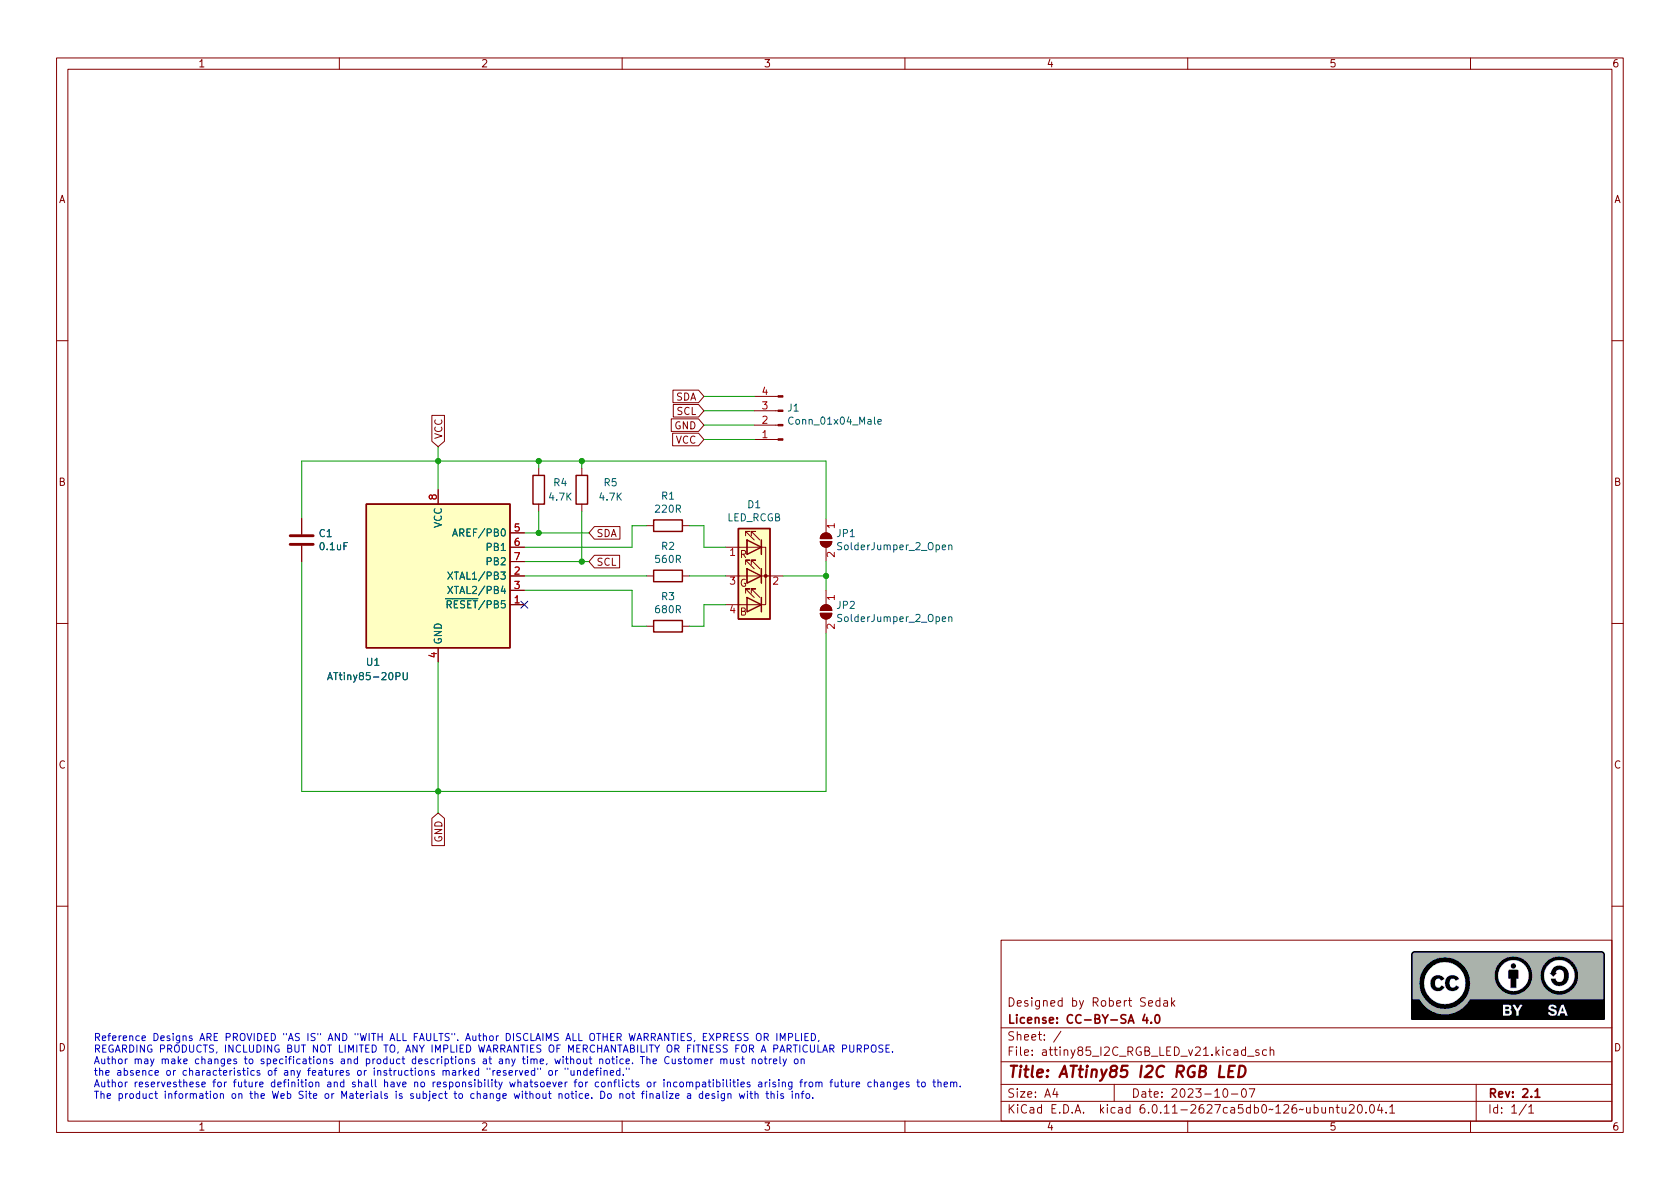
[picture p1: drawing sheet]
(kicad_sch (version 20211123) (generator eeschema)

 (paper "A4")

 (title_block
  (title "ATtiny85 I2C RGB LED")
  (date "2023-10-07")
  (rev "2.1")
  (company "License: CC-BY-SA 4.0")
  (comment 1 "Designed by Robert Sedak"))

 (lib_symbols
  (symbol "Connector:Conn_01x04_Male" (pin_names (offset 1.016) hide) (in_bom yes) (on_board yes)
   (property "Reference" "J" (id 0) (at 0 5.08 0) (effects (font (size 1.27 1.27))))
   (property "Value" "Conn_01x04_Male" (id 1) (at 0 -7.62 0) (effects (font (size 1.27 1.27))))
   (property "Footprint" "" (id 2) (at 0 0 0) (effects (font (size 1.27 1.27)) hide))
   (property "Datasheet" "~" (id 3) (at 0 0 0) (effects (font (size 1.27 1.27)) hide))
   (symbol "Conn_01x04_Male_1_1"
    (polyline (pts (xy 1.27 -5.08) (xy 0.8636 -5.08)) (stroke (width 0.1524) (type default) (color 0 0 0 0)) (fill (type none)))
    (polyline (pts (xy 1.27 -2.54) (xy 0.8636 -2.54)) (stroke (width 0.1524) (type default) (color 0 0 0 0)) (fill (type none)))
    (polyline (pts (xy 1.27 0) (xy 0.8636 0)) (stroke (width 0.1524) (type default) (color 0 0 0 0)) (fill (type none)))
    (polyline (pts (xy 1.27 2.54) (xy 0.8636 2.54)) (stroke (width 0.1524) (type default) (color 0 0 0 0)) (fill (type none)))
    (rectangle (start 0.8636 -4.953) (end 0 -5.207) (stroke (width 0.1524) (type default) (color 0 0 0 0)) (fill (type outline)))
    (rectangle (start 0.8636 -2.413) (end 0 -2.667) (stroke (width 0.1524) (type default) (color 0 0 0 0)) (fill (type outline)))
    (rectangle (start 0.8636 0.127) (end 0 -0.127) (stroke (width 0.1524) (type default) (color 0 0 0 0)) (fill (type outline)))
    (rectangle (start 0.8636 2.667) (end 0 2.413) (stroke (width 0.1524) (type default) (color 0 0 0 0)) (fill (type outline)))
    (pin passive line (at 5.08 2.54 180) (length 3.81) (name "Pin_1" (effects (font (size 1.27 1.27)))) (number "1" (effects (font (size 1.27 1.27)))))
    (pin passive line (at 5.08 0 180) (length 3.81) (name "Pin_2" (effects (font (size 1.27 1.27)))) (number "2" (effects (font (size 1.27 1.27)))))
    (pin passive line (at 5.08 -2.54 180) (length 3.81) (name "Pin_3" (effects (font (size 1.27 1.27)))) (number "3" (effects (font (size 1.27 1.27)))))
    (pin passive line (at 5.08 -5.08 180) (length 3.81) (name "Pin_4" (effects (font (size 1.27 1.27)))) (number "4" (effects (font (size 1.27 1.27)))))))
  (symbol "Device:C" (pin_numbers hide) (pin_names (offset 0.254)) (in_bom yes) (on_board yes)
   (property "Reference" "C" (id 0) (at 0.635 2.54 0) (effects (font (size 1.27 1.27)) (justify left)))
   (property "Value" "C" (id 1) (at 0.635 -2.54 0) (effects (font (size 1.27 1.27)) (justify left)))
   (property "Footprint" "" (id 2) (at 0.9652 -3.81 0) (effects (font (size 1.27 1.27)) hide))
   (property "Datasheet" "~" (id 3) (at 0 0 0) (effects (font (size 1.27 1.27)) hide))
   (symbol "C_0_1"
    (polyline (pts (xy -2.032 -0.762) (xy 2.032 -0.762)) (stroke (width 0.508) (type default) (color 0 0 0 0)) (fill (type none)))
    (polyline (pts (xy -2.032 0.762) (xy 2.032 0.762)) (stroke (width 0.508) (type default) (color 0 0 0 0)) (fill (type none))))
   (symbol "C_1_1"
    (pin passive line (at 0 3.81 270) (length 2.794) (name "~" (effects (font (size 1.27 1.27)))) (number "1" (effects (font (size 1.27 1.27)))))
    (pin passive line (at 0 -3.81 90) (length 2.794) (name "~" (effects (font (size 1.27 1.27)))) (number "2" (effects (font (size 1.27 1.27)))))))
  (symbol "Device:LED_RKGB" (pin_names (offset 0) hide) (in_bom yes) (on_board yes)
   (property "Reference" "D" (id 0) (at 0 9.398 0) (effects (font (size 1.27 1.27))))
   (property "Value" "LED_RKGB" (id 1) (at 0 -8.89 0) (effects (font (size 1.27 1.27))))
   (property "Footprint" "" (id 2) (at 0 -1.27 0) (effects (font (size 1.27 1.27)) hide))
   (property "Datasheet" "~" (id 3) (at 0 -1.27 0) (effects (font (size 1.27 1.27)) hide))
   (symbol "LED_RKGB_0_0"
    (text "B" (at 1.905 -6.35 0) (effects (font (size 1.27 1.27))))
    (text "G" (at 1.905 -1.27 0) (effects (font (size 1.27 1.27))))
    (text "R" (at 1.905 3.81 0) (effects (font (size 1.27 1.27)))))
   (symbol "LED_RKGB_0_1"
    (circle (center -2.032 0) (radius 0.254) (stroke (width 0) (type default) (color 0 0 0 0)) (fill (type outline)))
    (polyline (pts (xy -1.27 -5.08) (xy 1.27 -5.08)) (stroke (width 0) (type default) (color 0 0 0 0)) (fill (type none)))
    (polyline (pts (xy -1.27 -3.81) (xy -1.27 -6.35)) (stroke (width 0.254) (type default) (color 0 0 0 0)) (fill (type none)))
    (polyline (pts (xy -1.27 0) (xy -2.54 0)) (stroke (width 0) (type default) (color 0 0 0 0)) (fill (type none)))
    (polyline (pts (xy -1.27 1.27) (xy -1.27 -1.27)) (stroke (width 0.254) (type default) (color 0 0 0 0)) (fill (type none)))
    (polyline (pts (xy -1.27 5.08) (xy 1.27 5.08)) (stroke (width 0) (type default) (color 0 0 0 0)) (fill (type none)))
    (polyline (pts (xy -1.27 6.35) (xy -1.27 3.81)) (stroke (width 0.254) (type default) (color 0 0 0 0)) (fill (type none)))
    (polyline (pts (xy 1.27 -5.08) (xy 2.54 -5.08)) (stroke (width 0) (type default) (color 0 0 0 0)) (fill (type none)))
    (polyline (pts (xy 1.27 0) (xy -1.27 0)) (stroke (width 0) (type default) (color 0 0 0 0)) (fill (type none)))
    (polyline (pts (xy 1.27 0) (xy 2.54 0)) (stroke (width 0) (type default) (color 0 0 0 0)) (fill (type none)))
    (polyline (pts (xy 1.27 5.08) (xy 2.54 5.08)) (stroke (width 0) (type default) (color 0 0 0 0)) (fill (type none)))
    (polyline (pts (xy -1.27 1.27) (xy -1.27 -1.27) (xy -1.27 -1.27)) (stroke (width 0) (type default) (color 0 0 0 0)) (fill (type none)))
    (polyline (pts (xy -1.27 6.35) (xy -1.27 3.81) (xy -1.27 3.81)) (stroke (width 0) (type default) (color 0 0 0 0)) (fill (type none)))
    (polyline (pts (xy -1.27 5.08) (xy -2.032 5.08) (xy -2.032 -5.08) (xy -1.016 -5.08)) (stroke (width 0) (type default) (color 0 0 0 0)) (fill (type none)))
    (polyline (pts (xy 1.27 -3.81) (xy 1.27 -6.35) (xy -1.27 -5.08) (xy 1.27 -3.81)) (stroke (width 0.254) (type default) (color 0 0 0 0)) (fill (type none)))
    (polyline (pts (xy 1.27 1.27) (xy 1.27 -1.27) (xy -1.27 0) (xy 1.27 1.27)) (stroke (width 0.254) (type default) (color 0 0 0 0)) (fill (type none)))
    (polyline (pts (xy 1.27 6.35) (xy 1.27 3.81) (xy -1.27 5.08) (xy 1.27 6.35)) (stroke (width 0.254) (type default) (color 0 0 0 0)) (fill (type none)))
    (polyline (pts (xy -1.016 -3.81) (xy 0.508 -2.286) (xy -0.254 -2.286) (xy 0.508 -2.286) (xy 0.508 -3.048)) (stroke (width 0) (type default) (color 0 0 0 0)) (fill (type none)))
    (polyline (pts (xy -1.016 1.27) (xy 0.508 2.794) (xy -0.254 2.794) (xy 0.508 2.794) (xy 0.508 2.032)) (stroke (width 0) (type default) (color 0 0 0 0)) (fill (type none)))
    (polyline (pts (xy -1.016 6.35) (xy 0.508 7.874) (xy -0.254 7.874) (xy 0.508 7.874) (xy 0.508 7.112)) (stroke (width 0) (type default) (color 0 0 0 0)) (fill (type none)))
    (polyline (pts (xy 0 -3.81) (xy 1.524 -2.286) (xy 0.762 -2.286) (xy 1.524 -2.286) (xy 1.524 -3.048)) (stroke (width 0) (type default) (color 0 0 0 0)) (fill (type none)))
    (polyline (pts (xy 0 1.27) (xy 1.524 2.794) (xy 0.762 2.794) (xy 1.524 2.794) (xy 1.524 2.032)) (stroke (width 0) (type default) (color 0 0 0 0)) (fill (type none)))
    (polyline (pts (xy 0 6.35) (xy 1.524 7.874) (xy 0.762 7.874) (xy 1.524 7.874) (xy 1.524 7.112)) (stroke (width 0) (type default) (color 0 0 0 0)) (fill (type none)))
    (rectangle (start 1.27 -1.27) (end 1.27 1.27) (stroke (width 0) (type default) (color 0 0 0 0)) (fill (type none)))
    (rectangle (start 1.27 1.27) (end 1.27 1.27) (stroke (width 0) (type default) (color 0 0 0 0)) (fill (type none)))
    (rectangle (start 1.27 3.81) (end 1.27 6.35) (stroke (width 0) (type default) (color 0 0 0 0)) (fill (type none)))
    (rectangle (start 1.27 6.35) (end 1.27 6.35) (stroke (width 0) (type default) (color 0 0 0 0)) (fill (type none)))
    (rectangle (start 2.794 8.382) (end -2.794 -7.62) (stroke (width 0.254) (type default) (color 0 0 0 0)) (fill (type background))))
   (symbol "LED_RKGB_1_1"
    (pin passive line (at 5.08 5.08 180) (length 2.54) (name "RA" (effects (font (size 1.27 1.27)))) (number "1" (effects (font (size 1.27 1.27)))))
    (pin passive line (at -5.08 0 0) (length 2.54) (name "K" (effects (font (size 1.27 1.27)))) (number "2" (effects (font (size 1.27 1.27)))))
    (pin passive line (at 5.08 0 180) (length 2.54) (name "GA" (effects (font (size 1.27 1.27)))) (number "3" (effects (font (size 1.27 1.27)))))
    (pin passive line (at 5.08 -5.08 180) (length 2.54) (name "BA" (effects (font (size 1.27 1.27)))) (number "4" (effects (font (size 1.27 1.27)))))))
  (symbol "Device:R" (pin_numbers hide) (pin_names (offset 0)) (in_bom yes) (on_board yes)
   (property "Reference" "R" (id 0) (at 2.032 0 90) (effects (font (size 1.27 1.27))))
   (property "Value" "R" (id 1) (at 0 0 90) (effects (font (size 1.27 1.27))))
   (property "Footprint" "" (id 2) (at -1.778 0 90) (effects (font (size 1.27 1.27)) hide))
   (property "Datasheet" "~" (id 3) (at 0 0 0) (effects (font (size 1.27 1.27)) hide))
   (symbol "R_0_1"
    (rectangle (start -1.016 -2.54) (end 1.016 2.54) (stroke (width 0.254) (type default) (color 0 0 0 0)) (fill (type none))))
   (symbol "R_1_1"
    (pin passive line (at 0 3.81 270) (length 1.27) (name "~" (effects (font (size 1.27 1.27)))) (number "1" (effects (font (size 1.27 1.27)))))
    (pin passive line (at 0 -3.81 90) (length 1.27) (name "~" (effects (font (size 1.27 1.27)))) (number "2" (effects (font (size 1.27 1.27)))))))
  (symbol "Jumper:SolderJumper_2_Open" (pin_names (offset 0) hide) (in_bom yes) (on_board yes)
   (property "Reference" "JP" (id 0) (at 0 2.032 0) (effects (font (size 1.27 1.27))))
   (property "Value" "SolderJumper_2_Open" (id 1) (at 0 -2.54 0) (effects (font (size 1.27 1.27))))
   (property "Footprint" "" (id 2) (at 0 0 0) (effects (font (size 1.27 1.27)) hide))
   (property "Datasheet" "~" (id 3) (at 0 0 0) (effects (font (size 1.27 1.27)) hide))
   (symbol "SolderJumper_2_Open_0_1"
    (arc (start -0.254 1.016) (mid -1.27 0) (end -0.254 -1.016) (stroke (width 0) (type default) (color 0 0 0 0)) (fill (type none)))
    (arc (start -0.254 1.016) (mid -1.27 0) (end -0.254 -1.016) (stroke (width 0) (type default) (color 0 0 0 0)) (fill (type outline)))
    (polyline (pts (xy -0.254 1.016) (xy -0.254 -1.016)) (stroke (width 0) (type default) (color 0 0 0 0)) (fill (type none)))
    (polyline (pts (xy 0.254 1.016) (xy 0.254 -1.016)) (stroke (width 0) (type default) (color 0 0 0 0)) (fill (type none)))
    (arc (start 0.254 -1.016) (mid 1.27 0) (end 0.254 1.016) (stroke (width 0) (type default) (color 0 0 0 0)) (fill (type none)))
    (arc (start 0.254 -1.016) (mid 1.27 0) (end 0.254 1.016) (stroke (width 0) (type default) (color 0 0 0 0)) (fill (type outline))))
   (symbol "SolderJumper_2_Open_1_1"
    (pin passive line (at -3.81 0 0) (length 2.54) (name "A" (effects (font (size 1.27 1.27)))) (number "1" (effects (font (size 1.27 1.27)))))
    (pin passive line (at 3.81 0 180) (length 2.54) (name "B" (effects (font (size 1.27 1.27)))) (number "2" (effects (font (size 1.27 1.27)))))))
  (symbol "attiny85_I2C_RGB_LED_v21-rescue:ATtiny85-20PU-MCU_Microchip_ATtiny-attiny85_I2C_RGB_LED_v2-rescue" (in_bom yes) (on_board yes)
   (property "Reference" "U" (id 0) (at -12.7 13.97 0) (effects (font (size 1.27 1.27)) (justify left bottom)))
   (property "Value" "ATtiny85-20PU-MCU_Microchip_ATtiny-attiny85_I2C_RGB_LED_v2-rescue" (id 1) (at 2.54 -13.97 0) (effects (font (size 1.27 1.27)) (justify left top)))
   (property "Footprint" "Package_DIP:DIP-8_W7.62mm" (id 2) (at 0 0 0) (effects (font (size 1.27 1.27) italic) hide))
   (property "Datasheet" "" (id 3) (at 0 0 0) (effects (font (size 1.27 1.27)) hide))
   (symbol "ATtiny85-20PU-MCU_Microchip_ATtiny-attiny85_I2C_RGB_LED_v2-rescue_0_1"
    (rectangle (start -12.7 -12.7) (end 12.7 12.7) (stroke (width 0.254) (type default) (color 0 0 0 0)) (fill (type background))))
   (symbol "ATtiny85-20PU-MCU_Microchip_ATtiny-attiny85_I2C_RGB_LED_v2-rescue_1_1"
    (pin tri_state line (at 15.24 -5.08 180) (length 2.54) (name "~{RESET}/PB5" (effects (font (size 1.27 1.27)))) (number "1" (effects (font (size 1.27 1.27)))))
    (pin tri_state line (at 15.24 0 180) (length 2.54) (name "XTAL1/PB3" (effects (font (size 1.27 1.27)))) (number "2" (effects (font (size 1.27 1.27)))))
    (pin tri_state line (at 15.24 -2.54 180) (length 2.54) (name "XTAL2/PB4" (effects (font (size 1.27 1.27)))) (number "3" (effects (font (size 1.27 1.27)))))
    (pin power_in line (at 0 -15.24 90) (length 2.54) (name "GND" (effects (font (size 1.27 1.27)))) (number "4" (effects (font (size 1.27 1.27)))))
    (pin tri_state line (at 15.24 7.62 180) (length 2.54) (name "AREF/PB0" (effects (font (size 1.27 1.27)))) (number "5" (effects (font (size 1.27 1.27)))))
    (pin tri_state line (at 15.24 5.08 180) (length 2.54) (name "PB1" (effects (font (size 1.27 1.27)))) (number "6" (effects (font (size 1.27 1.27)))))
    (pin tri_state line (at 15.24 2.54 180) (length 2.54) (name "PB2" (effects (font (size 1.27 1.27)))) (number "7" (effects (font (size 1.27 1.27)))))
    (pin power_in line (at 0 15.24 270) (length 2.54) (name "VCC" (effects (font (size 1.27 1.27)))) (number "8" (effects (font (size 1.27 1.27))))))))


 (junction (at 77.47 139.7) (diameter 0) (color 0 0 0 0))
 (junction (at 102.87 99.06) (diameter 0) (color 0 0 0 0))
 (junction (at 95.25 93.98) (diameter 0) (color 0 0 0 0))
 (junction (at 102.87 81.28) (diameter 0) (color 0 0 0 0))
 (junction (at 146.05 101.6) (diameter 0) (color 0 0 0 0))
 (junction (at 77.47 81.28) (diameter 0) (color 0 0 0 0))
 (junction (at 95.25 81.28) (diameter 0) (color 0 0 0 0))

 (no_connect (at 92.71 106.68))

 (wire (pts (xy 77.47 139.7) (xy 146.05 139.7)) (stroke (width 0) (type default) (color 0 0 0 0)))
 (wire (pts (xy 111.76 104.14) (xy 111.76 110.49)) (stroke (width 0) (type default) (color 0 0 0 0)))
 (wire (pts (xy 53.34 99.06) (xy 53.34 139.7)) (stroke (width 0) (type default) (color 0 0 0 0)))
 (wire (pts (xy 92.71 101.6) (xy 114.3 101.6)) (stroke (width 0) (type default) (color 0 0 0 0)))
 (wire (pts (xy 95.25 90.17) (xy 95.25 93.98)) (stroke (width 0) (type default) (color 0 0 0 0)))
 (wire (pts (xy 77.47 81.28) (xy 77.47 78.74)) (stroke (width 0) (type default) (color 0 0 0 0)))
 (wire (pts (xy 146.05 81.28) (xy 102.87 81.28)) (stroke (width 0) (type default) (color 0 0 0 0)))
 (wire (pts (xy 95.25 81.28) (xy 102.87 81.28)) (stroke (width 0) (type default) (color 0 0 0 0)))
 (wire (pts (xy 92.71 99.06) (xy 102.87 99.06)) (stroke (width 0) (type default) (color 0 0 0 0)))
 (wire (pts (xy 102.87 81.28) (xy 102.87 82.55)) (stroke (width 0) (type default) (color 0 0 0 0)))
 (wire (pts (xy 92.71 104.14) (xy 111.76 104.14)) (stroke (width 0) (type default) (color 0 0 0 0)))
 (wire (pts (xy 77.47 81.28) (xy 95.25 81.28)) (stroke (width 0) (type default) (color 0 0 0 0)))
 (wire (pts (xy 77.47 143.51) (xy 77.47 139.7)) (stroke (width 0) (type default) (color 0 0 0 0)))
 (wire (pts (xy 146.05 139.7) (xy 146.05 111.76)) (stroke (width 0) (type default) (color 0 0 0 0)))
 (wire (pts (xy 102.87 90.17) (xy 102.87 99.06)) (stroke (width 0) (type default) (color 0 0 0 0)))
 (wire (pts (xy 95.25 81.28) (xy 95.25 82.55)) (stroke (width 0) (type default) (color 0 0 0 0)))
 (wire (pts (xy 124.46 72.39) (xy 133.35 72.39)) (stroke (width 0) (type default) (color 0 0 0 0)))
 (wire (pts (xy 121.92 110.49) (xy 124.46 110.49)) (stroke (width 0) (type default) (color 0 0 0 0)))
 (wire (pts (xy 124.46 92.71) (xy 124.46 96.52)) (stroke (width 0) (type default) (color 0 0 0 0)))
 (wire (pts (xy 124.46 106.68) (xy 128.27 106.68)) (stroke (width 0) (type default) (color 0 0 0 0)))
 (wire (pts (xy 121.92 101.6) (xy 128.27 101.6)) (stroke (width 0) (type default) (color 0 0 0 0)))
 (wire (pts (xy 102.87 99.06) (xy 104.14 99.06)) (stroke (width 0) (type default) (color 0 0 0 0)))
 (wire (pts (xy 124.46 74.93) (xy 133.35 74.93)) (stroke (width 0) (type default) (color 0 0 0 0)))
 (wire (pts (xy 77.47 81.28) (xy 53.34 81.28)) (stroke (width 0) (type default) (color 0 0 0 0)))
 (wire (pts (xy 124.46 110.49) (xy 124.46 106.68)) (stroke (width 0) (type default) (color 0 0 0 0)))
 (wire (pts (xy 146.05 99.06) (xy 146.05 101.6)) (stroke (width 0) (type default) (color 0 0 0 0)))
 (wire (pts (xy 146.05 81.28) (xy 146.05 91.44)) (stroke (width 0) (type default) (color 0 0 0 0)))
 (wire (pts (xy 77.47 116.84) (xy 77.47 139.7)) (stroke (width 0) (type default) (color 0 0 0 0)))
 (wire (pts (xy 92.71 93.98) (xy 95.25 93.98)) (stroke (width 0) (type default) (color 0 0 0 0)))
 (wire (pts (xy 124.46 77.47) (xy 133.35 77.47)) (stroke (width 0) (type default) (color 0 0 0 0)))
 (wire (pts (xy 95.25 93.98) (xy 104.14 93.98)) (stroke (width 0) (type default) (color 0 0 0 0)))
 (wire (pts (xy 111.76 92.71) (xy 114.3 92.71)) (stroke (width 0) (type default) (color 0 0 0 0)))
 (wire (pts (xy 53.34 139.7) (xy 77.47 139.7)) (stroke (width 0) (type default) (color 0 0 0 0)))
 (wire (pts (xy 124.46 69.85) (xy 133.35 69.85)) (stroke (width 0) (type default) (color 0 0 0 0)))
 (wire (pts (xy 53.34 91.44) (xy 53.34 81.28)) (stroke (width 0) (type default) (color 0 0 0 0)))
 (wire (pts (xy 111.76 96.52) (xy 111.76 92.71)) (stroke (width 0) (type default) (color 0 0 0 0)))
 (wire (pts (xy 146.05 101.6) (xy 146.05 104.14)) (stroke (width 0) (type default) (color 0 0 0 0)))
 (wire (pts (xy 138.43 101.6) (xy 146.05 101.6)) (stroke (width 0) (type default) (color 0 0 0 0)))
 (wire (pts (xy 92.71 96.52) (xy 111.76 96.52)) (stroke (width 0) (type default) (color 0 0 0 0)))
 (wire (pts (xy 121.92 92.71) (xy 124.46 92.71)) (stroke (width 0) (type default) (color 0 0 0 0)))
 (wire (pts (xy 77.47 86.36) (xy 77.47 81.28)) (stroke (width 0) (type default) (color 0 0 0 0)))
 (wire (pts (xy 111.76 110.49) (xy 114.3 110.49)) (stroke (width 0) (type default) (color 0 0 0 0)))
 (wire (pts (xy 124.46 96.52) (xy 128.27 96.52)) (stroke (width 0) (type default) (color 0 0 0 0)))

 (image (at 266.7 173.99)
  (data))

 (text "Reference Designs ARE PROVIDED \"AS IS\" AND \"WITH ALL FAULTS\". Author DISCLAIMS ALL OTHER WARRANTIES, EXPRESS OR IMPLIED, \nREGARDING PRODUCTS, INCLUDING BUT NOT LIMITED TO, ANY IMPLIED WARRANTIES OF MERCHANTABILITY OR FITNESS FOR A PARTICULAR PURPOSE.\nAuthor may make changes to specifications and product descriptions at any time, without notice. The Customer must notrely on \nthe absence or characteristics of any features or instructions marked \"reserved\" or \"undefined.\" \nAuthor reservesthese for future definition and shall have no responsibility whatsoever for conflicts or incompatibilities arising from future changes to them. \nThe product information on the Web Site or Materials is subject to change without notice. Do not finalize a design with this info." (at 16.51 194.31 0) (effects (font (size 1.27 1.27)) (justify left bottom)))

 (global_label "SCL" (shape input) (at 124.46 72.39 180) (fields_autoplaced) (effects (font (size 1.27 1.27)) (justify right))
  (property "Intersheet References" "${INTERSHEET_REFS}" (id 0) (at 0 0 0) (effects (font (size 1.27 1.27)) hide)))
 (global_label "SCL" (shape input) (at 104.14 99.06 0) (fields_autoplaced) (effects (font (size 1.27 1.27)) (justify left))
  (property "Intersheet References" "${INTERSHEET_REFS}" (id 0) (at 0 0 0) (effects (font (size 1.27 1.27)) hide)))
 (global_label "VCC" (shape input) (at 77.47 78.74 90) (fields_autoplaced) (effects (font (size 1.27 1.27)) (justify left))
  (property "Intersheet References" "${INTERSHEET_REFS}" (id 0) (at 0 0 0) (effects (font (size 1.27 1.27)) hide)))
 (global_label "GND" (shape input) (at 77.47 143.51 270) (fields_autoplaced) (effects (font (size 1.27 1.27)) (justify right))
  (property "Intersheet References" "${INTERSHEET_REFS}" (id 0) (at 0 0 0) (effects (font (size 1.27 1.27)) hide)))
 (global_label "VCC" (shape input) (at 124.46 77.47 180) (fields_autoplaced) (effects (font (size 1.27 1.27)) (justify right))
  (property "Intersheet References" "${INTERSHEET_REFS}" (id 0) (at 0 0 0) (effects (font (size 1.27 1.27)) hide)))
 (global_label "SDA" (shape input) (at 104.14 93.98 0) (fields_autoplaced) (effects (font (size 1.27 1.27)) (justify left))
  (property "Intersheet References" "${INTERSHEET_REFS}" (id 0) (at 0 0 0) (effects (font (size 1.27 1.27)) hide)))
 (global_label "SDA" (shape input) (at 124.46 69.85 180) (fields_autoplaced) (effects (font (size 1.27 1.27)) (justify right))
  (property "Intersheet References" "${INTERSHEET_REFS}" (id 0) (at 0 0 0) (effects (font (size 1.27 1.27)) hide)))
 (global_label "GND" (shape input) (at 124.46 74.93 180) (fields_autoplaced) (effects (font (size 1.27 1.27)) (justify right))
  (property "Intersheet References" "${INTERSHEET_REFS}" (id 0) (at 0 0 0) (effects (font (size 1.27 1.27)) hide)))

 (symbol (lib_id "attiny85_I2C_RGB_LED_v21-rescue:ATtiny85-20PU-MCU_Microchip_ATtiny-attiny85_I2C_RGB_LED_v2-rescue") (at 77.47 101.6 0) (unit 1) (in_bom yes) (on_board yes)
  (property "Reference" "U1" (id 0) (at 67.31 116.84 0) (effects (font (size 1.27 1.27)) (justify right)))
  (property "Value" "ATtiny85-20PU" (id 1) (at 72.39 119.38 0) (effects (font (size 1.27 1.27)) (justify right)))
  (property "Footprint" "Package_DIP:DIP-8_W7.62mm" (id 2) (at 77.47 101.6 0) (effects (font (size 1.27 1.27) italic) hide))
  (property "Datasheet" "http://ww1.microchip.com/downloads/en/DeviceDoc/atmel-2586-avr-8-bit-microcontroller-attiny25-attiny45-attiny85_datasheet.pdf" (id 3) (at 77.47 101.6 0) (effects (font (size 1.27 1.27)) hide)) (pin "1") (pin "2") (pin "3") (pin "4") (pin "5") (pin "6") (pin "7") (pin "8"))

 (symbol (lib_id "Device:C") (at 53.34 95.25 0) (unit 1) (in_bom yes) (on_board yes)
  (property "Reference" "C1" (id 0) (at 56.261 94.0816 0) (effects (font (size 1.27 1.27)) (justify left)))
  (property "Value" "0.1uF" (id 1) (at 56.261 96.393 0) (effects (font (size 1.27 1.27)) (justify left)))
  (property "Footprint" "Capacitor_THT:C_Rect_L4.6mm_W2.0mm_P2.50mm_MKS02_FKP02" (id 2) (at 54.3052 99.06 0) (effects (font (size 1.27 1.27)) hide))
  (property "Datasheet" "~" (id 3) (at 53.34 95.25 0) (effects (font (size 1.27 1.27)) hide)) (pin "1") (pin "2"))

 (symbol (lib_id "Device:R") (at 118.11 92.71 270) (unit 1) (in_bom yes) (on_board yes)
  (property "Reference" "R1" (id 0) (at 118.11 87.4522 90))
  (property "Value" "220R" (id 1) (at 118.11 89.7636 90))
  (property "Footprint" "Resistor_THT:R_Axial_DIN0207_L6.3mm_D2.5mm_P7.62mm_Horizontal" (id 2) (at 118.11 90.932 90) (effects (font (size 1.27 1.27)) hide))
  (property "Datasheet" "~" (id 3) (at 118.11 92.71 0) (effects (font (size 1.27 1.27)) hide)) (pin "1") (pin "2"))

 (symbol (lib_id "Device:R") (at 118.11 101.6 270) (unit 1) (in_bom yes) (on_board yes)
  (property "Reference" "R2" (id 0) (at 118.11 96.3422 90))
  (property "Value" "560R" (id 1) (at 118.11 98.6536 90))
  (property "Footprint" "Resistor_THT:R_Axial_DIN0207_L6.3mm_D2.5mm_P7.62mm_Horizontal" (id 2) (at 118.11 99.822 90) (effects (font (size 1.27 1.27)) hide))
  (property "Datasheet" "~" (id 3) (at 118.11 101.6 0) (effects (font (size 1.27 1.27)) hide)) (pin "1") (pin "2"))

 (symbol (lib_id "Device:R") (at 118.11 110.49 270) (unit 1) (in_bom yes) (on_board yes)
  (property "Reference" "R3" (id 0) (at 118.11 105.2322 90))
  (property "Value" "680R" (id 1) (at 118.11 107.5436 90))
  (property "Footprint" "Resistor_THT:R_Axial_DIN0207_L6.3mm_D2.5mm_P7.62mm_Horizontal" (id 2) (at 118.11 108.712 90) (effects (font (size 1.27 1.27)) hide))
  (property "Datasheet" "~" (id 3) (at 118.11 110.49 0) (effects (font (size 1.27 1.27)) hide)) (pin "1") (pin "2"))

 (symbol (lib_id "Device:LED_RKGB") (at 133.35 101.6 0) (mirror y) (unit 1) (in_bom yes) (on_board yes)
  (property "Reference" "D1" (id 0) (at 133.35 88.9762 0))
  (property "Value" "LED_RCGB" (id 1) (at 133.35 91.2876 0))
  (property "Footprint" "LED_THT:LED_D5.0mm-4_RGB" (id 2) (at 133.35 102.87 0) (effects (font (size 1.27 1.27)) hide))
  (property "Datasheet" "https://hr.mouser.com/datasheet/2/216/WP154A4SUREQBFZGW-67444.pdf" (id 3) (at 133.35 102.87 0) (effects (font (size 1.27 1.27)) hide)) (pin "1") (pin "2") (pin "3") (pin "4"))

 (symbol (lib_id "Connector:Conn_01x04_Male") (at 138.43 74.93 180) (unit 1) (in_bom yes) (on_board yes)
  (property "Reference" "J1" (id 0) (at 139.1158 71.882 0) (effects (font (size 1.27 1.27)) (justify right)))
  (property "Value" "Conn_01x04_Male" (id 1) (at 139.1158 74.1934 0) (effects (font (size 1.27 1.27)) (justify right)))
  (property "Footprint" "Connector_PinHeader_2.54mm:PinHeader_1x04_P2.54mm_Horizontal" (id 2) (at 138.43 74.93 0) (effects (font (size 1.27 1.27)) hide))
  (property "Datasheet" "~" (id 3) (at 138.43 74.93 0) (effects (font (size 1.27 1.27)) hide)) (pin "1") (pin "2") (pin "3") (pin "4"))

 (symbol (lib_id "Device:R") (at 95.25 86.36 180) (unit 1) (in_bom yes) (on_board yes)
  (property "Reference" "R4" (id 0) (at 99.06 85.09 0))
  (property "Value" "4.7K" (id 1) (at 99.06 87.63 0))
  (property "Footprint" "Resistor_THT:R_Axial_DIN0207_L6.3mm_D2.5mm_P7.62mm_Horizontal" (id 2) (at 97.028 86.36 90) (effects (font (size 1.27 1.27)) hide))
  (property "Datasheet" "~" (id 3) (at 95.25 86.36 0) (effects (font (size 1.27 1.27)) hide)) (pin "1") (pin "2"))

 (symbol (lib_id "Device:R") (at 102.87 86.36 180) (unit 1) (in_bom yes) (on_board yes)
  (property "Reference" "R5" (id 0) (at 107.95 85.09 0))
  (property "Value" "4.7K" (id 1) (at 107.95 87.63 0))
  (property "Footprint" "Resistor_THT:R_Axial_DIN0207_L6.3mm_D2.5mm_P7.62mm_Horizontal" (id 2) (at 104.648 86.36 90) (effects (font (size 1.27 1.27)) hide))
  (property "Datasheet" "~" (id 3) (at 102.87 86.36 0) (effects (font (size 1.27 1.27)) hide)) (pin "1") (pin "2"))

 (symbol (lib_id "Jumper:SolderJumper_2_Open") (at 146.05 95.25 270) (unit 1) (in_bom yes) (on_board yes)
  (property "Reference" "JP1" (id 0) (at 147.7772 94.0816 90) (effects (font (size 1.27 1.27)) (justify left)))
  (property "Value" "SolderJumper_2_Open" (id 1) (at 147.7772 96.393 90) (effects (font (size 1.27 1.27)) (justify left)))
  (property "Footprint" "Jumper:SolderJumper-2_P1.3mm_Open_RoundedPad1.0x1.5mm" (id 2) (at 146.05 95.25 0) (effects (font (size 1.27 1.27)) hide))
  (property "Datasheet" "~" (id 3) (at 146.05 95.25 0) (effects (font (size 1.27 1.27)) hide)) (pin "1") (pin "2"))

 (symbol (lib_id "Jumper:SolderJumper_2_Open") (at 146.05 107.95 270) (unit 1) (in_bom yes) (on_board yes)
  (property "Reference" "JP2" (id 0) (at 147.7772 106.7816 90) (effects (font (size 1.27 1.27)) (justify left)))
  (property "Value" "SolderJumper_2_Open" (id 1) (at 147.7772 109.093 90) (effects (font (size 1.27 1.27)) (justify left)))
  (property "Footprint" "Jumper:SolderJumper-2_P1.3mm_Open_RoundedPad1.0x1.5mm" (id 2) (at 146.05 107.95 0) (effects (font (size 1.27 1.27)) hide))
  (property "Datasheet" "~" (id 3) (at 146.05 107.95 0) (effects (font (size 1.27 1.27)) hide)) (pin "1") (pin "2"))

 (sheet_instances (path "" (page "1")))

)
